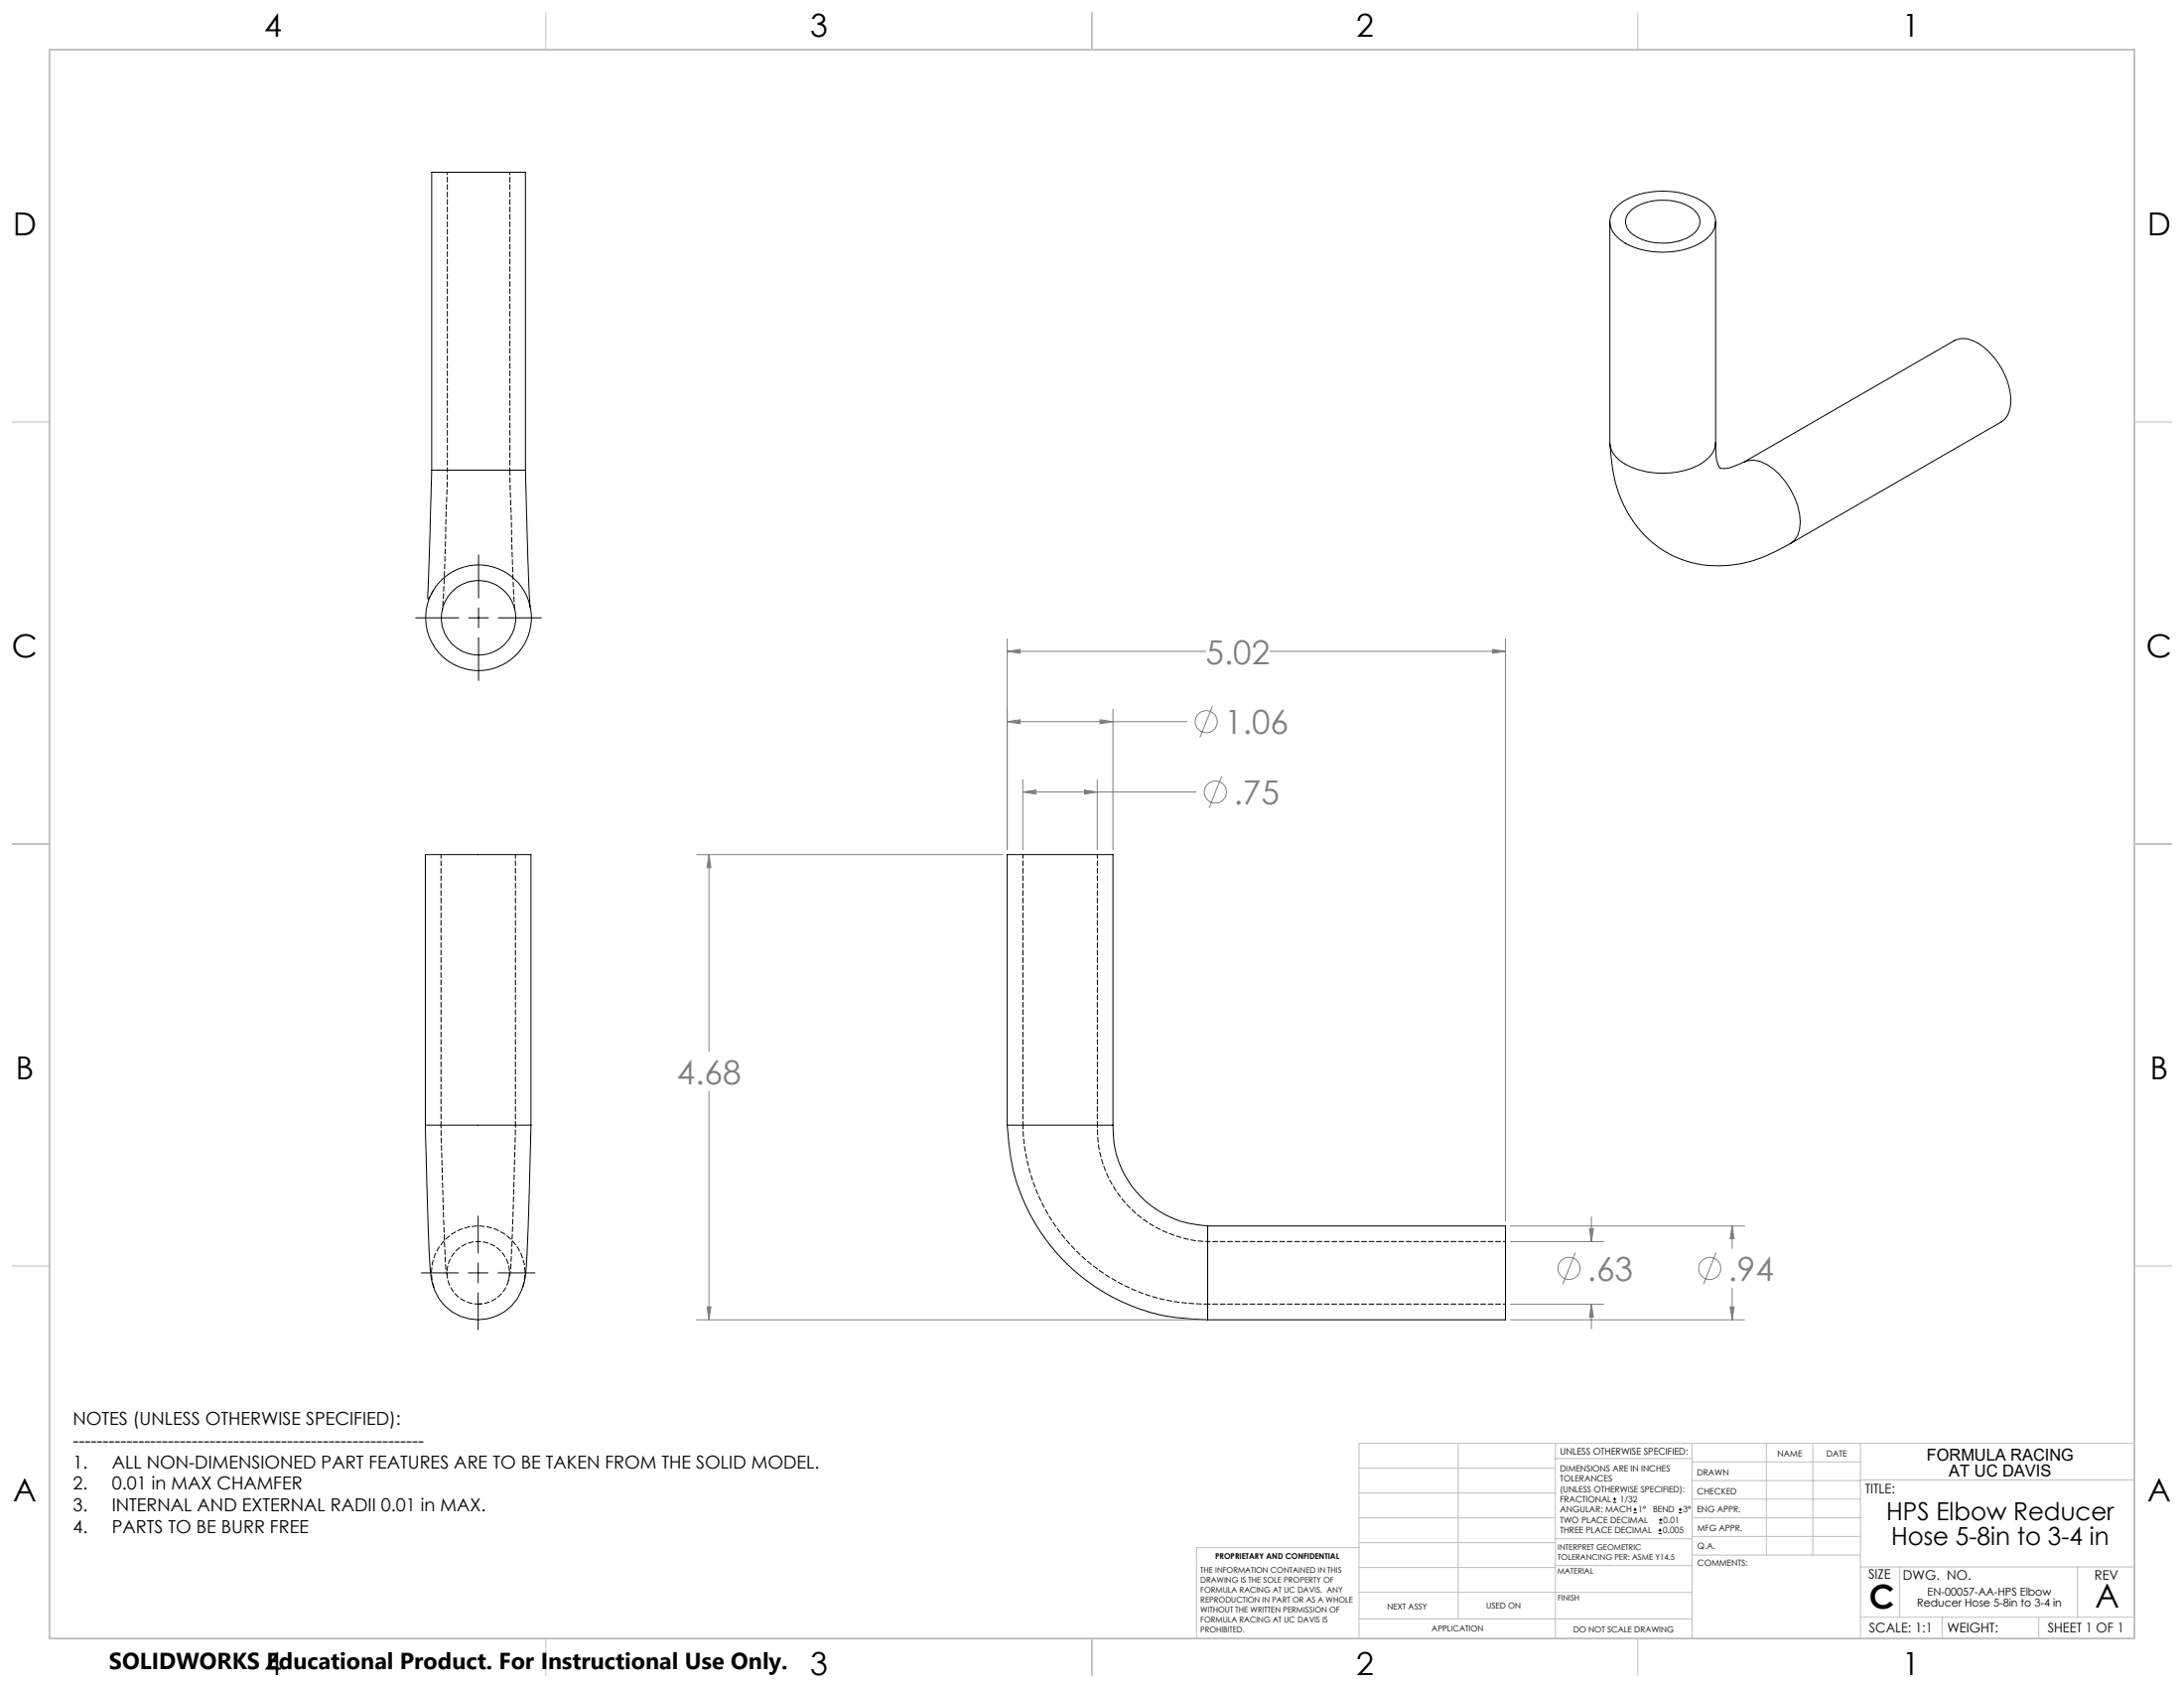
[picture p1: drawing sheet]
<svg xmlns="http://www.w3.org/2000/svg" width="559mm" height="432mm" viewBox="0 0 559 432" stroke-linecap="round" stroke-linejoin="round" font-family="sans-serif">
<g fill="none" stroke="#000" stroke-width=".25">
<path d="M411.9 56.7v56.5a7.1 7.1 0 0 0 4.9 6 21 21 0 0 0 18.6-.7 6.5 6.5 0 0 0 3.6-5.3v-56.5M413.9 52.6a18.4 18.4 0 0 1 14.4-3.5 14.3 14.3 0 0 1 9.6 4.5 5.1 5.1 0 0 1-.9 7.1 19 19 0 0 1-15.7 3.4 12.3 12.3 0 0 1-8.8-5 5.1 5.1 0 0 1 1.4-6.5zM417.5 53.7a14.2 14.2 0 0 1 15.7-.2 3.8 3.8 0 0 1-.1 6.5 14.2 14.2 0 0 1-15.8-.4 3.7 3.7 0 0 1 .2-5.9zM411.9 113.6a36.8 36.8 0 0 0 4.1 16.6 26.4 26.4 0 0 0 29.1 14.1 36.5 36.5 0 0 0 14.1-6.1 8.2 8.2 0 0 0 1.2-6.6 19.3 19.3 0 0 0-8.3-12.7 5.9 5.9 0 0 0-5.6-.8M439 113.2a12.3 12.3 0 0 0 .8 6l.3 .6h1.2a8.8 8.8 0 0 0 3.8-1.1l1.4-.6M446.3 118.1l53.7-31a6 6 0 0 1 6 .6 18.3 18.3 0 0 1 8.4 16.2 5.3 5.3 0 0 1-2.4 4l-53.9 31.1M110.5 120.3l-1 32.9M110.5 120.3h23.9M110.5 120.3v-76.2h23.9v76.2M134.4 120.3l.7 23.2 .5 11.7M106.4 158h11M119.9 158h5.1"/>
<path d="M122.4 142v11M122.4 155.5v5.1M127.5 158h11M122.4 163.1v11M108.8 287.8l.5 18.8a237.6 237.6 0 0 0 1.1 20.7l.5 2M108.8 287.8v-69.2h27.1v69.2M108.8 287.8h27.1M135.9 287.8l-.6 22.9a149.6 149.6 0 0 1-1.1 17 12 12 0 0 1-11 9.9 12 12 0 0 1-12.2-8.3M257.7 287.8a56 56 0 0 0 3.6 17.9 50.5 50.5 0 0 0 47.7 31.9M257.7 287.8h27.1M257.7 287.8v-69.2h27.1v69.2M284.8 287.8a25 25 0 0 0 24.2 25.8"/>
<path d="M122.3 311.1v9.4M309 313.6v24M309 313.6h76.2v24h-76.2M107.8 325.6h9.5M119.8 325.6h5.1M122.3 323.1v5.1M122.3 330.7v9.4M127.4 325.6h9.5M412.7 384.3h.9M412.7 383.5h.9M413.1 383.1v.8M418 387h.8"/>
<path d="M418 386.2h.8M418.4 385.7v.9M424.3 392.3h.9M424.3 391.4h.9M424.5 389.6h.8M424.5 388.8h.8M424.7 391v.9M424.9 388.4v.8M429.5 387h.9M429.5 386.2h.9M429.9 385.7v.9"/>
<circle cx="122.4" cy="158" r="13.5"/>
<circle cx="122.5" cy="158" r="9.5"/>
</g>
<path d="M133.7 329.3a12 12 0 0 0-11.3-15.7 12 12 0 0 0-11.4 15.7" fill="none" stroke="#000" stroke-width=".25" stroke-dasharray="1.3 .6" stroke-dashoffset="-.1"/>
<path d="M112.8 218.6v69.2M261.7 218.6v69.2M131.9 287.8v-69.2M261.7 287.8a46.5 46.5 0 0 0 47.3 45.8M280.8 287.8v-69.2M122.4 333.6a8 8 0 0 0 7.1-11.7 8 8 0 0 0-13.7-.9 8 8 0 0 0 5.6 12.5l1 .1" fill="none" stroke="#000" stroke-width=".25" stroke-dasharray="1.3 .6" stroke-dashoffset=".3"/>
<path d="M109.5 153.2a1.72 1.72 0 0 0 .9-1.4l.2-.4M112.8 287.8l.8 25.7a94 94 0 0 0 .6 12.1l.2 .5M122.5 333.6l1-.1" fill="none" stroke="#000" stroke-width=".25" stroke-dasharray="1.3 .6" stroke-dashoffset=".5"/>
<path d="M309 317.6a29 29 0 0 1-28.2-29.8M130.1 327.6a69.7 69.7 0 0 0 1-12.2l.8-27.6" fill="none" stroke="#000" stroke-width=".25" stroke-dasharray="1.3 .6" stroke-dashoffset=".7"/>
<path d="M110.7 151.3l.2-.4M131.7 155.8l-.5-9.4-.7-26.1M135.7 155.4l-.1-.2" fill="none" stroke="#000" stroke-width=".25" stroke-dasharray="1.3 .6"/>
<path d="M114.5 120.3l-.8 26.1-.5 9.8" fill="none" stroke="#000" stroke-width=".25" stroke-dasharray="1.3 .6" stroke-dashoffset=".8"/>
<path d="M114.5 44.1v76.2M130.5 120.3v-76.2M385.2 317.6h-76.2M309 333.6h76.2" fill="none" stroke="#000" stroke-width=".25" stroke-dasharray="1.3 .6" stroke-dashoffset=".6"/>
<g fill="none" stroke="#808080" stroke-width=".25">
<path d="M257.7 166.6l3.3-.5v1zM257.7 163.4v53.9M257.7 166.6h50.8M324.9 166.6h60.3M381.9 166.1l3.3 .5-3.3 .5zM385.2 163.4v148.9M257.7 184.6l3.3-.5v1zM257.7 184.6h46M261.7 199.4v17.9M280.7 199.4v17.9M281.4 184.1l3.4 .5-3.4 .5zM284.8 181.4v35.9"/>
<path d="M310.2 180.6l-3.2 8.1M312.6 198.6l-3.2 8.1M178.2 218.6h78.2M181.4 218.6l.5 3.3h-1zM181.4 218.6v50.5M261.7 202.6l3.3-.5v1zM261.7 202.6h44.3M277.5 202.1l3.2 .5-3.2 .5zM181.4 279.2v58.4M386.5 317.6h23.9M386.5 313.6h59.9M406.7 314.3h1l-.5 3.3z"/>
<path d="M407.2 311.3v6.3M443.2 313.6l.5 3.3h-1zM443.2 313.6v5.8M178.2 337.6h129.5M180.9 334.3h1l-.5 3.3zM386.5 333.6h23.9M386.5 337.6h59.9M403.1 320.4l-3.3 8.1M407.2 333.6l.5 3.3h-1zM407.2 333.6v6.4M439.1 320.4l-3.2 8.1M442.7 334.3h1l-.5 3.3z"/>
<path d="M443.2 329.5v8.1"/>
<circle cx="308.6" cy="184.6" r="2.83"/>
<circle cx="311" cy="202.6" r="2.83"/>
<circle cx="401.5" cy="324.5" r="2.83"/>
<circle cx="437.4" cy="324.5" r="2.83"/>
</g>
<g fill="none" stroke="#c0c0c0" stroke-width=".25">
<path d="M139.7 3.2v9.5M279.4 3.2v9.5M419.1 3.2v9.5M3.1 107.9h9.6M546.1 107.9h9.5M3.1 215.9h9.6M546.1 215.9h9.5M3.1 323.8h9.6M546.1 323.8h9.5M347.7 375.6h50.3M373.1 369.2v44.9M398 369.2v49.9"/>
<path d="M398 373.1h34.9M432.9 369.2v49.9M432.9 378.7h43.1M432.9 374h43.1M451.9 369.2v28.6M463.8 369.2v28.6M476 369.2v49.9M476 378.6h70.1M546.1 369.2h-198.4v49.9M347.7 394.6h50.3M347.7 388.3h50.3M347.7 381.9h50.3"/>
<path d="M347.7 395.9h-41.6v23.2M398 393.6h35M432.9 383.5h43.1M432.9 388.3h43.1M432.9 393h43.1M433 397.8h43M139.7 419.1v9.6M279.4 419.1v9.6M347.7 414.1h85.2M347.7 401h50.3M347.7 407.3h50.3M398 407.4h34.9"/>
<path d="M398 400.5h35M419.1 419.1v9.6M476 413.7h70.1M476 400.8h70.1M486.1 400.8v12.9M496.9 413.7v5.4M521.6 413.7v5.4M531.6 400.8v12.9"/>
</g>
<path d="M12.7 12.7h533.4v406.4h-533.4z" fill="none" stroke="#c0c0c0" stroke-width=".5"/>
<path d="M261.7 202.6l3.3-.5v1zM277.5 202.1l3.2 .5-3.2 .5zM257.7 184.6l3.3-.5v1zM281.4 184.1l3.4 .5-3.4 .5zM406.7 314.3h1l-.5 3.3zM407.2 333.6l.5 3.3h-1zM443.2 313.6l.5 3.3h-1zM442.7 334.3h1l-.5 3.3zM181.4 218.6l.5 3.3h-1zM180.9 334.3h1l-.5 3.3zM257.7 166.6l3.3-.5v1zM381.9 166.1l3.3 .5-3.3 .5z" fill="#808080"/>
<g font-size="8.5" fill="#808080">
<text x="308.5" y="169.8">5.02</text>
<text x="313.3" y="187.8">1.06</text>
<text x="315.7" y="205.8">.75</text>
<text x="173.2" y="277.3">4.68</text>
<text x="406.1" y="327.7">.63</text>
<text x="442.1" y="327.7">.94</text>
</g>
<g font-size="8.5">
<text x="478.3" y="411.4">C</text>
<text x="536.1" y="411.3">A</text>
</g>
<g font-size="8.1">
<text x="67.6" y="9.3">4</text>
<text x="207.3" y="9.3">3</text>
<text x="347" y="9.3">2</text>
<text x="486.7" y="9.3">1</text>
<text x="3.3" y="60.1">D</text>
<text x="549.4" y="60.1">D</text>
<text x="3" y="168">C</text>
<text x="549.1" y="168">C</text>
<text x="4" y="276">B</text>
<text x="550.1" y="276">B</text>
<text x="3.3" y="383.9">A</text>
<text x="549.4" y="383.9">A</text>
<text x="67.6" y="428.4">4</text>
<text x="207.3" y="428.4">3</text>
<text x="347" y="428.4">2</text>
<text x="486.7" y="428.4">1</text>
</g>
<g font-size="6.3">
<text x="482.7" y="388.8">HPS Elbow Reducer</text>
<text x="483.9" y="395.1">Hose 5-8in to 3-4 in</text>
</g>
<text font-size="5.9" x="27.9" y="427">SOLIDWORKS Educational Product. For Instructional Use Only.</text>
<g font-size="4.6">
<text x="18.6" y="364.4">NOTES (UNLESS OTHERWISE SPECIFIED):</text>
<text x="18.6" y="370">-----------------------------------------------------------</text>
<text x="18.6" y="375.5">1.</text>
<text x="28.7" y="375.5">ALL NON-DIMENSIONED PART FEATURES ARE TO BE TAKEN FROM THE SOLID MODEL.</text>
<text x="18.6" y="381.1">2.</text>
<text x="28.7" y="381.1">0.01 in MAX CHAMFER</text>
<text x="18.6" y="386.7">3.</text>
<text x="28.7" y="386.7">INTERNAL AND EXTERNAL RADII 0.01 in MAX.</text>
<text x="18.6" y="392.3">4.</text>
<text x="28.7" y="392.3">PARTS TO BE BURR FREE</text>
</g>
<g font-size="4.2">
<text x="493" y="373.5">FORMULA RACING</text>
<text x="498.7" y="377.8">AT UC DAVIS</text>
</g>
<g font-size="3.4">
<text x="477.2" y="381.9">TITLE:</text>
<text x="478.1" y="404">SIZE</text>
<text x="486.9" y="404">DWG. NO.</text>
<text x="535.9" y="404.1">REV</text>
<text x="478.2" y="417.6">SCALE: 1:1</text>
<text x="498.2" y="417.6">WEIGHT:</text>
<text x="523.9" y="417.6">SHEET 1 OF 1</text>
</g>
<g font-size="2.8">
<text x="490.5" y="411.1">Reducer Hose 5-8in to 3-4 in</text>
<text x="493.1" y="408.2">EN-00057-AA-HPS Elbow</text>
</g>
<text font-size="2.4" x="399.2" y="372.1">UNLESS OTHERWISE SPECIFIED:</text>
<g font-size="2.2">
<text x="399.2" y="376.4">DIMENSIONS ARE IN INCHES</text>
<text x="434.2" y="377.3">DRAWN</text>
<text x="454.8" y="372.5">NAME</text>
<text x="467.3" y="372.6">DATE</text>
<text x="399.2" y="379">TOLERANCES</text>
<text x="399.2" y="381.7">(UNLESS OTHERWISE SPECIFIED):</text>
<text x="434.3" y="382.2">CHECKED</text>
<text x="399.2" y="389.6">TWO PLACE DECIMAL</text>
<text x="399.2" y="384.3">FRACTIONAL</text>
<text x="399.2" y="387">ANGULAR: MACH</text>
<text x="414.5" y="384.3">1/32</text>
<text x="419.1" y="387">1°</text>
<text x="422.9" y="387">BEND</text>
<text x="425.6" y="389.6">0.01</text>
<text x="430.6" y="387">3°</text>
<text x="434.2" y="386.9">ENG APPR.</text>
<text x="399.2" y="392.3">THREE PLACE DECIMAL</text>
<text x="425.5" y="392.3">0.005</text>
<text x="434.3" y="391.6">MFG APPR.</text>
<text x="434.3" y="396.3">Q.A.</text>
<text x="434.3" y="400.5">COMMENTS:</text>
</g>
<g font-size="2.1">
<text x="354.9" y="411.6">NEXT ASSY</text>
<text x="380.3" y="411.6">USED ON</text>
<text x="366.3" y="417.4">APPLICATION</text>
<text x="402.5" y="417.5">DO NOT SCALE DRAWING</text>
</g>
<g font-size="2">
<text x="310.9" y="398.8">PROPRIETARY AND CONFIDENTIAL</text>
<text x="398.6" y="396.5">INTERPRET GEOMETRIC</text>
<text x="398.6" y="399">TOLERANCING PER: ASME Y14.5</text>
<text x="307.2" y="402.4">THE INFORMATION CONTAINED IN THIS</text>
<text x="307.2" y="404.9">DRAWING IS THE SOLE PROPERTY OF</text>
<text x="307.2" y="407.5">FORMULA RACING AT UC DAVIS. ANY</text>
<text x="398.5" y="402.6">MATERIAL</text>
<text x="307.2" y="410">REPRODUCTION IN PART OR AS A WHOLE</text>
<text x="307.2" y="412.5">WITHOUT THE WRITTEN PERMISSION OF</text>
<text x="398.5" y="409.4">FINISH</text>
<text x="307.2" y="415">FORMULA RACING AT UC DAVIS IS</text>
<text x="307.2" y="417.6">PROHIBITED.</text>
</g>
</svg>
